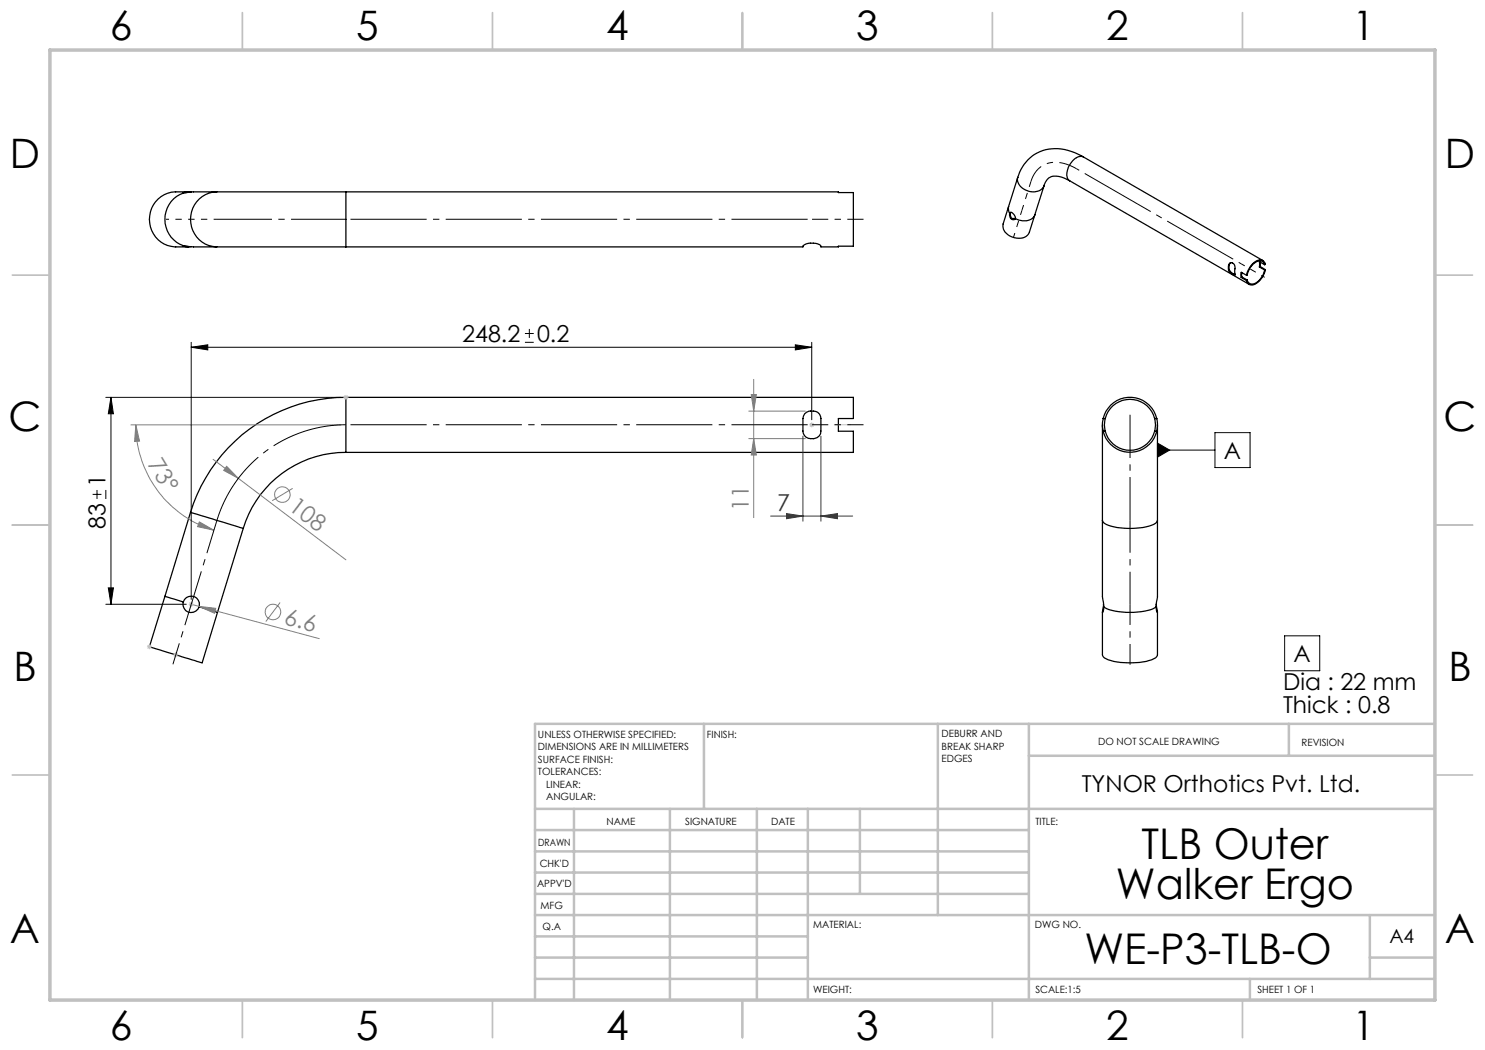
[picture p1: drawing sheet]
<svg xmlns="http://www.w3.org/2000/svg" width="297mm" height="210mm" viewBox="0 0 297 210" stroke-linecap="round" stroke-linejoin="round" font-family="sans-serif">
<g fill="none" stroke="#000" stroke-width=".25">
<path d="M36.7 38.6a5.6 5.6 0 0 0-3.7 5.3 5.6 5.6 0 0 0 3.7 5.2M37.7 38.4a11.1 11.1 0 0 0-4.2 .3 5.5 5.5 0 0 0-3.5 6 5.5 5.5 0 0 0 5.1 4.7h2.6M38.2 38.4h-.8l-.7 .2M43.4 38.4h25.8M43.4 38.4h-4.8l-1.9 .2M43.4 38.4a5.5 5.5 0 0 0-5.3 5.5 5.5 5.5 0 0 0 5.3 5.5M69.2 38.4h98.5v.1h3v10.7h-3v.2h-3.5v-.2a2.83 2.83 0 0 0-3.3-.3l-.3 .5h-91.4M69.2 38.4v11M203.6 35.5l-3 9.3a2.5 2.5 0 0 0 2.3 2.7 2.34 2.34 0 0 0 3-1.1l2.9-9.3M203.6 35.5a2.56 2.56 0 0 0 2.2 2.8 2.5 2.5 0 0 0 3-1.2M213.9 36.2a4.1 4.1 0 0 0-4.1-.6l-.7 .8-.3 .7M213.9 36.2l35.9 20.7"/>
<path d="M216.7 31.4a9.3 9.3 0 0 0-9.8-.5 8.2 8.2 0 0 0-3.3 4.6M216.7 31.4a2.2 2.2 0 0 0-2.6 1.4 2.85 2.85 0 0 0-.3 3.2l.1 .2M216.7 31.4l35.9 20.7M36.7 49.1l2 .3h4.7M36.7 49.1l.4 .2h1.1M43.4 49.4h25.8M201.7 41.3v.8l.2 .6M201.9 42.7l.2-.2a1.25 1.25 0 0 1 1 1.2M201.9 42.7a.86 .86 0 0 0 .2 .9 .86 .86 0 0 0 .9 .2l.1-.1M202.2 42.5a.92 .92 0 0 0 .8 1.3M203.1 43.7h-.7M207 42.9a2.44 2.44 0 0 1-3.2 1.1l-.7-.3"/>
<path d="M245.7 53a.7 .7 0 0 1 .9-.4 .7 .7 0 0 1 .4 .9v1.4l-.1 .2-.2-.1M245.7 53v1M245.7 54l.8 .8M245.9 53.9l.7 .8M245.9 52.9v1M245.9 52.9l-.2 .1M245.9 53.9l-.2 .1M246.1 52.6l-.2 .3M246.5 54.8l.2 .2M246.6 54.7l.2 .1M246.6 54.7l-.1 .1M246.8 54.8l.2 .2"/>
<path d="M246.8 54.8l-.1 .2M248.2 55.5l1.1 .6M248.4 54.5v.9M248.4 55.4l1 .6M248.4 55.4l-.2 .1M249.3 55.1l-1.1-.6v1M249.4 56l-.1 .1M251.9 53.4l1 .6M252 53.3l1.1 .6M252 53.3l-.1 .1M252.1 52.4l-.1 .9M252.9 52.9a.49 .49 0 0 0-.2-.7 1.83 1.83 0 0 0-2.4 .8l-.8 1.4-.2 .7"/>
<path d="M252.9 52.9a1.14 1.14 0 0 0-.9-.8 1.14 1.14 0 0 0-1.1 .5 4 4 0 0 0-1.5 2.4l-.1 .1M252.9 52.9l-1-.6v1.1M252.9 54a3.5 3.5 0 0 1-2.5 2.8l-.6-.2-.4-.6M253.1 53.9a3.7 3.7 0 0 1-2.8 3.1l-.6-.2-.4-.7M253.1 53.9l-.2 .1M69.2 79.5a32.5 32.5 0 0 0-31.1 23M69.2 79.5h101.5v4.2h-3v2.5h3v4.3h-101.5M69.2 79.5v11M69.2 90.5a21.4 21.4 0 0 0-20.6 15.2M160.9 82.8a2.18 2.18 0 0 1 3 0l.3 .9v1.9a1.7 1.7 0 0 1-2.1 2.1 1.66 1.66 0 0 1-1.5-2.1 6.6 6.6 0 0 1 .3-2.8zM220.5 85v19.1M220.6 86.2a5.5 5.5 0 0 0 5.4 4.3 5.5 5.5 0 0 0 5.4-4.3"/>
<path d="M220.6 83.7a5.5 5.5 0 0 1 5.4-4.2 5.5 5.5 0 0 1 5.4 4.2M220.6 83.7l-.1 1 .1 1.5M220.6 83.7h.5M220.6 86.2h.5M221.1 86.2a5.1 5.1 0 0 0 4.9 3.9 5.1 5.1 0 0 0 4.9-3.9M221.1 83.7a5.1 5.1 0 0 1 4.9-3.8 5.1 5.1 0 0 1 4.9 3.8M221.1 83.7a4.7 4.7 0 0 0 0 2.5M230.9 83.7a4.7 4.7 0 0 1 0 2.5M230.9 83.7h.5M230.9 86.2h.5M231.4 83.7l.1 1-.1 1.5M231.5 85v19.1"/>
<path d="M33 119.3l3.7 1.1M38.1 102.5l-8.2 26.9 9.5 2.9 1 .3 8.2-26.9M38.1 102.5l10.5 3.2M220.5 104.1v15.2l.2 2M220.5 104.1v.1a4.8 4.8 0 0 0 3.6 1.4 13 13 0 0 0 7-.9l.4-.6M231.5 104.1v15.3l-.3 1.9M36.7 120.4a1.66 1.66 0 0 0 1.1 2.1 1.66 1.66 0 0 0 2-1.2M36.7 120.4a1.66 1.66 0 0 1 2-1.1 1.66 1.66 0 0 1 1.1 2M39.8 121.3l3.7 1.2M220.7 120.9l-.2 1.5M220.7 121.3a10.8 10.8 0 0 0 6.8 1.1l2.6-.5 1.1-.6M220.7 121.3v.9l-.2 .2v8.7a3.2 3.2 0 0 0 2.2 1.2 15.2 15.2 0 0 0 8.1-.5l.5-.4 .2-.4v-8.6l-.2-.3-.1-.8"/>
<path d="M231.2 120.9l.3 1.4"/>
</g>
<path d="M26.2 85h42M27.2 85l.7 3.2-1 .1z" fill="none" stroke="#808080" stroke-width=".2"/>
<g fill="none" stroke="#c0c0c0" stroke-width=".35">
<path d="M48.5 2.5v7.5M98.5 2.5v7.5M148.5 2.5v7.5M198.5 2.5v7.5M248.5 2.5v7.5M2.5 55h7.5M287 55h7.5M2.5 105h7.5M287 105h7.5M2.5 155h7.5M287 155h7.5M48.5 200v7.5"/>
<path d="M98.5 200v7.5M148.5 200v7.5M198.5 200v7.5M248.5 200v7.5"/>
</g>
<g fill="none" stroke="#c0c0c0" stroke-width=".5">
<path d="M140.8 144.8v17M187.6 144.8v38.2M205.8 144.8v55.2M205.8 151.2h81.2M257.8 144.8v6.4M287 144.8h-180v55.2M107 161.8h180M107 178.8h98.8M107 174.5h98.8M107 170.3h98.8M107 166h98.8M114.8 161.8v38.2"/>
<path d="M134 161.8v38.2M151.4 161.8v38.2M161.6 161.8v38.2M172 161.8v17M107 195.8h180M107 191.5h54.6M107 187.3h54.6M107 183h180M250 195.8v4.2M274 191.5h13M274 183v12.8"/>
</g>
<path d="M10 10h277v190h-277z" fill="none" stroke="#c0c0c0" stroke-width=".7"/>
<path d="M27.2 85l.7 3.2-1 .1z" fill="#808080"/>
<path d="M39.9 104.4l2.9 1.6-3.3-.7z" fill="none" stroke="#808080" stroke-width=".2"/>
<path d="M39.9 104.4l2.9 1.6-3.3-.7z" fill="#808080"/>
<g fill="none" stroke="#808080" stroke-width=".2">
<path d="M27.2 85a22 22 0 0 0 15.6 21M42.6 91.9l26.6 20.1M45.3 93.3l2.4 2.4-3-1.6zM58.5 97.7l-4.1 2.4"/>
<circle cx="56.5" cy="98.9" r="1.55"/>
</g>
<path d="M45.3 93.3l2.4 2.4-3-1.6z" fill="#808080"/>
<g fill="none" stroke="#808080" stroke-width=".2">
<path d="M38.2 120.9l1.6 .4M39.8 121.3l3.3 .4-.2 1zM39.8 121.3l24.1 6.4M56 120.5l-2.8 3.8"/>
<circle cx="54.6" cy="122.4" r="1.56"/>
</g>
<path d="M39.8 121.3l3.3 .4-.2 1z" fill="#808080"/>
<path d="M150.2 78.9h1.1l-.6 3.3zM150.7 75.9v27.6M149.8 82.2h11.3M149.8 87.7h11.3" fill="none" stroke="#808080" stroke-width=".2"/>
<path d="M150.2 78.9h1.1l-.6 3.3z" fill="#808080"/>
<path d="M150.7 87.7l.6 3.3h-1.1z" fill="none" stroke="#808080" stroke-width=".2"/>
<path d="M150.7 87.7l.6 3.3h-1.1z" fill="#808080"/>
<path d="M160.6 87.2v17M164.2 87.2v17M154.1 103.2h16.4M157.3 102.7l3.3 .5-3.3 .5z" fill="none" stroke="#353535" stroke-width=".2"/>
<path d="M157.3 102.7l3.3 .5-3.3 .5z" fill="#353535"/>
<path d="M164.2 103.2l3.3-.5v1z" fill="none" stroke="#353535" stroke-width=".2"/>
<path d="M164.2 103.2l3.3-.5v1z" fill="#353535"/>
<g fill="none" stroke="#000" stroke-width=".2">
<path d="M21.2 79.5h47M22.2 79.5l.5 3.3h-1zM22.2 79.5v41.4M38.2 69.5l3.4-.5v1zM38.2 68.5v51.4M38.2 69.5h124.1M105 68.5h1.8M105 66.7h1.8M105.9 65.8v1.8M159.1 69l3.2 .5-3.2 .5zM162.3 68.5v15.5M18.5 98.9h1.8"/>
<path d="M19.4 98v1.8M21.2 98v1.8M231.5 88.6l2.4 1.4-2.4 1.4zM231.5 90h11.5M243 86.5h7v7h-7zM21.7 117.6h1l-.5 3.3zM21.2 120.9h16.1M256.9 127.2h7v7h-7z"/>
</g>
<g fill="none" stroke="#c0c0c0" stroke-width=".2">
<path d="M68.7 79.5h1M68.8 79.1l.7 .7M69.2 79v1M69.5 79.1l-.7 .7M161.9 85h.9M162 84.6l.7 .7M162.3 84.5v1M162.7 84.6l-.7 .7M29.4 129.4h1M29.5 129l.7 .7M29.9 128.9v.9M30.2 129l-.7 .7"/>
<path d="M34.6 131h1.1M34.8 130.6l.7 .7M35.1 130.4v1.1M35.5 130.6l-.7 .7M37.7 120.9h1M37.9 120.5l.7 .7M38.2 120.4v1M38.6 120.5l-.7 .7"/>
</g>
<path d="M170.2 84.9h-3.4" fill="none" stroke="#c0c0c0" stroke-width=".2" stroke-dasharray="15.2 1.3 1.3 1.3" stroke-linecap="butt"/>
<path d="M22.2 79.5l.5 3.3h-1zM38.2 69.5l3.4-.5v1zM159.1 69l3.2 .5-3.2 .5zM231.5 88.6l2.4 1.4-2.4 1.4zM21.7 117.6h1l-.5 3.3z" fill="#000"/>
<path d="M69.2 84.9a27 27 0 0 0-25.8 19.2" fill="none" stroke="#000" stroke-width=".2" stroke-dasharray="15.2 1.3 1.3 1.3" stroke-dashoffset="-.1" stroke-linecap="butt"/>
<path d="M69.2 43.9h93.2M69.2 84.9h93.2" fill="none" stroke="#000" stroke-width=".2" stroke-dasharray="15.2 1.3 1.3 1.3" stroke-dashoffset="-.9" stroke-linecap="butt"/>
<path d="M43.4 104.1l-5.1 16.7" fill="none" stroke="#000" stroke-width=".2" stroke-dasharray="15.2 1.3 1.3 1.3" stroke-dashoffset="8.4" stroke-linecap="butt"/>
<path d="M162.4 43.9h10.3M162.4 84.9h10.3" fill="none" stroke="#000" stroke-width=".2" stroke-dasharray="15.2 1.3 1.3 1.3" stroke-dashoffset="12" stroke-linecap="butt"/>
<path d="M38.3 120.8l-3.7 12.1" fill="none" stroke="#000" stroke-width=".2" stroke-dasharray="15.2 1.3 1.3 1.3" stroke-dashoffset="10.9" stroke-linecap="butt"/>
<path d="M226 104.1v16.7" fill="none" stroke="#000" stroke-width=".2" stroke-dasharray="15.2 1.3 1.3 1.3" stroke-dashoffset="8.7" stroke-linecap="butt"/>
<path d="M226 120.8v12.1" fill="none" stroke="#000" stroke-width=".2" stroke-dasharray="15.2 1.3 1.3 1.3" stroke-dashoffset="11.1" stroke-linecap="butt"/>
<path d="M226 82.9v21.2" fill="none" stroke="#000" stroke-width=".2" stroke-dasharray="15.2 1.3 1.3 1.3" stroke-dashoffset="6.6" stroke-linecap="butt"/>
<path d="M215.3 33.8a6.7 6.7 0 0 0-6.9-.6 5.5 5.5 0 0 0-2.2 3.1" fill="none" stroke="#000" stroke-width=".2" stroke-dasharray="15.2 1.3 1.3 1.3" stroke-dashoffset="11.6" stroke-linecap="butt"/>
<path d="M38.3 43.9h-5.1M43.4 43.9h-5.1" fill="none" stroke="#000" stroke-width=".2" stroke-dasharray="15.2 1.3 1.3 1.3" stroke-dashoffset="14.6" stroke-linecap="butt"/>
<path d="M43.4 43.9h25.8" fill="none" stroke="#000" stroke-width=".2" stroke-dasharray="15.2 1.3 1.3 1.3" stroke-dashoffset="4.2" stroke-linecap="butt"/>
<path d="M215.3 33.8l33 19" fill="none" stroke="#000" stroke-width=".2" stroke-dasharray="15.2 1.3 1.3 1.3" stroke-dashoffset="-1.9" stroke-linecap="butt"/>
<path d="M206.2 36.3l-1.8 5.8" fill="none" stroke="#000" stroke-width=".2" stroke-dasharray="15.2 1.3 1.3 1.3" stroke-dashoffset="14.1" stroke-linecap="butt"/>
<path d="M248.3 52.8l4.6 2.7" fill="none" stroke="#000" stroke-width=".2" stroke-dasharray="15.2 1.3 1.3 1.3" stroke-dashoffset="14.5" stroke-linecap="butt"/>
<path d="M204.4 42.1l-1.7 5.4" fill="none" stroke="#000" stroke-width=".2" stroke-dasharray="15.2 1.3 1.3 1.3" stroke-dashoffset="14.3" stroke-linecap="butt"/>
<g font-size="8.5">
<text x="228.3" y="171.8">TLB Outer</text>
<text x="223.2" y="179.9">Walker Ergo</text>
<text x="216.9" y="192.7">WE-P3-TLB-O</text>
</g>
<g font-size="8.1">
<text x="22" y="8">6</text>
<text x="71.2" y="8">5</text>
<text x="121.2" y="8">4</text>
<text x="171.2" y="8">3</text>
<text x="221.2" y="8">2</text>
<text x="270.5" y="8">1</text>
<text x="2" y="33.6">D</text>
<text x="289" y="33.6">D</text>
<text x="1.7" y="86.1">C</text>
<text x="288.7" y="86.1">C</text>
<text x="2.7" y="136.1">B</text>
<text x="289.7" y="136.1">B</text>
<text x="2" y="188.6">A</text>
<text x="289" y="188.6">A</text>
<text x="22" y="208">6</text>
<text x="71.2" y="208">5</text>
<text x="121.2" y="208">4</text>
<text x="171.2" y="208">3</text>
<text x="221.2" y="208">2</text>
<text x="270.5" y="208">1</text>
</g>
<g font-size="4.7">
<text x="92.4" y="68.4">248.2</text>
<text x="107.4" y="68.4">0.2</text>
<text x="244.8" y="91.8">A</text>
<text x="21.1" y="97.4" transform="rotate(-90 21.1 97.4)">1</text>
<text x="21.1" y="105.9" transform="rotate(-90 21.1 105.9)">83</text>
<text x="256.6" y="138">Dia : 22 mm</text>
<text x="258.7" y="132.4">A</text>
<text x="256.6" y="142.5">Thick : 0.8</text>
<text x="216.3" y="158.3">TYNOR Orthotics Pvt. Ltd.</text>
</g>
<g font-size="4.7" fill="#808080">
<text x="29.4" y="92.8" transform="rotate(59 29.4 92.8)">73°</text>
<text x="57.5" y="101.8" transform="rotate(37 57.5 101.8)">108</text>
<text x="149.8" y="102.2" transform="rotate(-90 149.8 102.2)">11</text>
<text x="56.6" y="124.7" transform="rotate(15 56.6 124.7)">6.6</text>
</g>
<text font-size="4.7" fill="#353535" x="155.4" y="102.2">7</text>
<text font-size="3.9" x="277.9" y="188.5">A4</text>
<g font-size="2">
<text x="107.6" y="147.6">UNLESS OTHERWISE SPECIFIED:</text>
<text x="141.4" y="147.6">FINISH:</text>
<text x="188.3" y="147.5">DEBURR AND</text>
<text x="188.3" y="150">BREAK SHARP</text>
<text x="219.6" y="149">DO NOT SCALE DRAWING</text>
<text x="260.3" y="149.2">REVISION</text>
<text x="107.6" y="150.1">DIMENSIONS ARE IN MILLIMETERS</text>
<text x="107.6" y="152.6">SURFACE FINISH:</text>
<text x="107.6" y="155.1">TOLERANCES:</text>
<text x="188.3" y="152.5">EDGES</text>
<text x="109.2" y="157.6">LINEAR:</text>
<text x="109.2" y="160.1">ANGULAR:</text>
<text x="121.3" y="165">NAME</text>
<text x="137" y="164.9">SIGNATURE</text>
<text x="154.2" y="164.9">DATE</text>
<text x="207.1" y="164.9">TITLE:</text>
<text x="107.6" y="169.1">DRAWN</text>
<text x="107.9" y="173.3">CHK'D</text>
<text x="107.4" y="177.4">APPV'D</text>
<text x="108.1" y="181.8">MFG</text>
<text x="108.5" y="186">Q.A</text>
<text x="162.6" y="185.5">MATERIAL:</text>
<text x="207" y="185.5">DWG NO.</text>
<text x="162.6" y="198.5">WEIGHT:</text>
<text x="207.1" y="198.6">SCALE:1:5</text>
<text x="251.5" y="198.6">SHEET 1 OF 1</text>
</g>
</svg>
